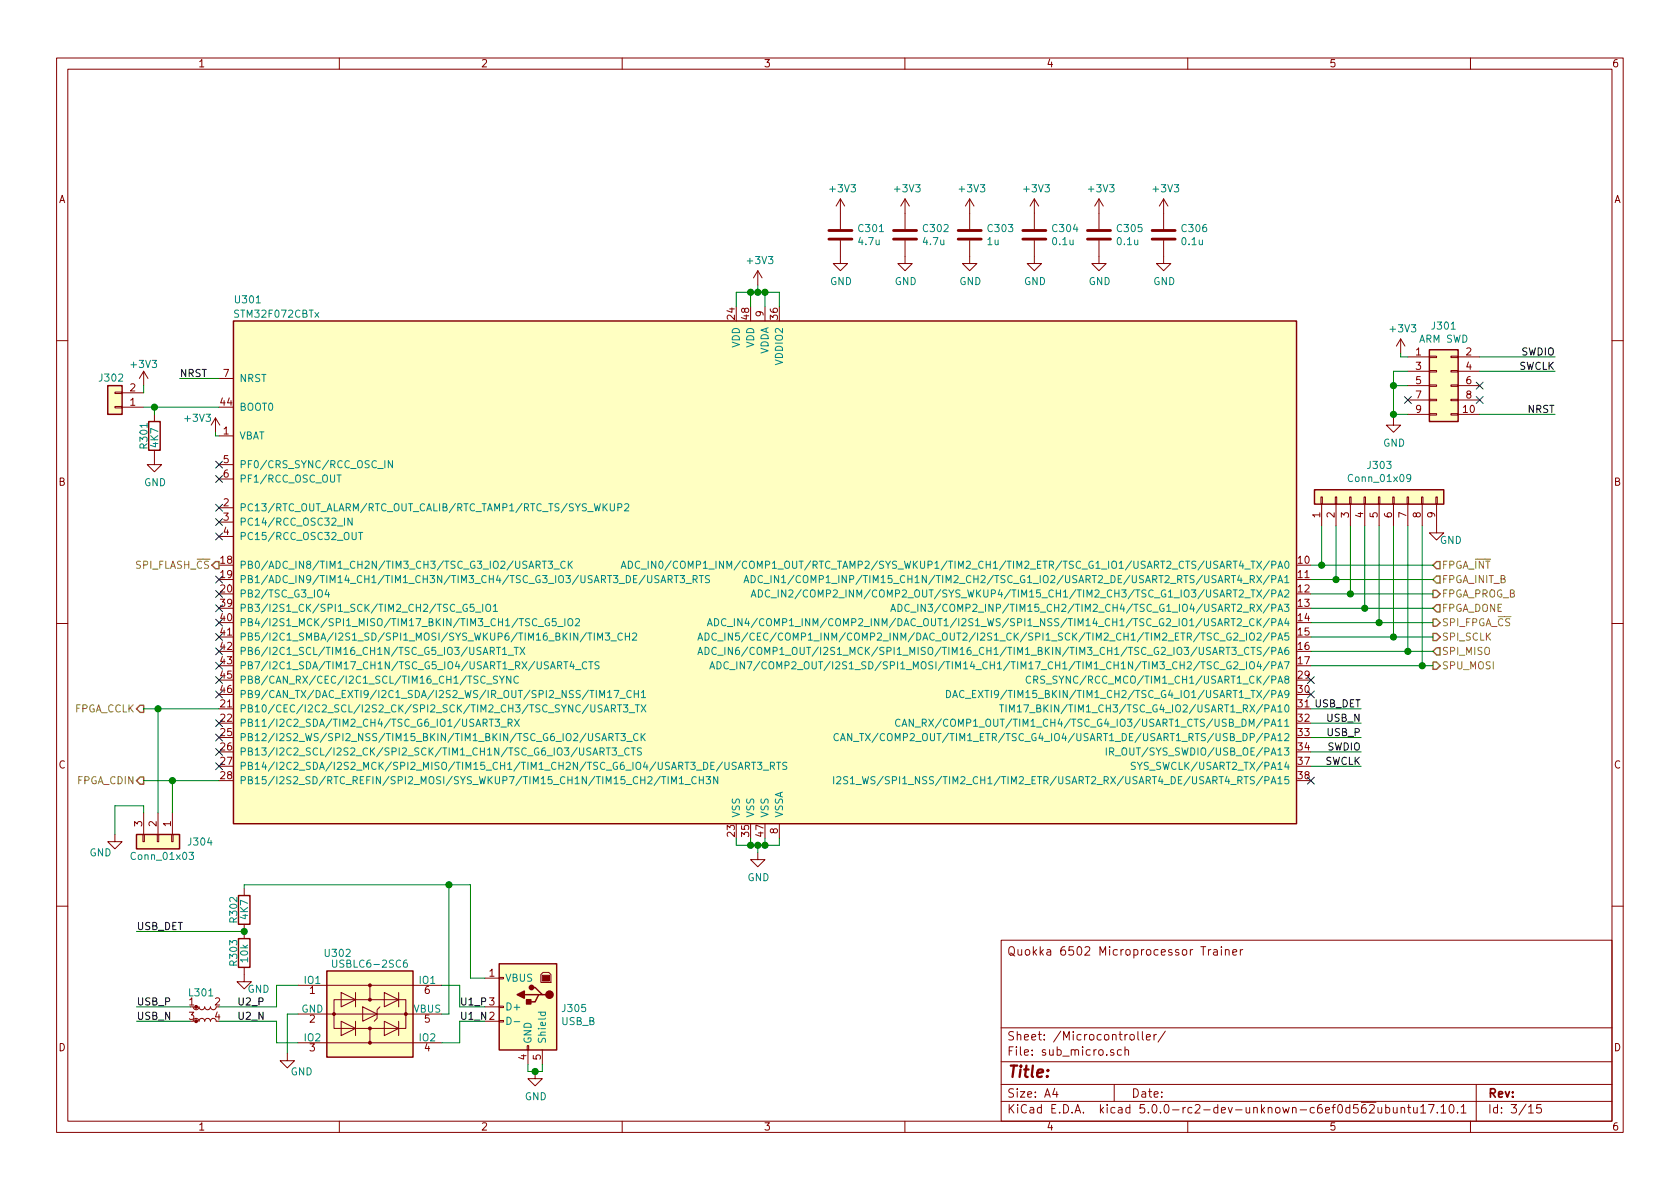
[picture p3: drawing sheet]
EESchema Schematic File Version 4
LIBS:quokka-cache
EELAYER 26 0
EELAYER END
$Descr A4 11693 8268
encoding utf-8
Sheet 3 15
Title ""
Date ""
Rev ""
Comp ""
Comment1 ""
Comment2 ""
Comment3 ""
Comment4 "Quokka 6502 Microprocessor Trainer"
$EndDescr
$Comp
L MCU_ST_STM32:STM32F072CBTx U301
U 1 1
P 5325 4025
F 0 "U301" H 1725 5975 50  0000 C CNN
F 1 "STM32F072CBTx" H 1925 5875 50  0000 C CNN
F 2 "Package_QFP:LQFP-48_7x7mm_P0.5mm" H 9025 5800 50  0001 R TNN
F 3 "http://www.st.com/st-web-ui/static/active/en/resource/technical/document/datasheet/DM00090510.pdf" H 5325 4025 50  0001 C CNN
	1    5325 4025
	1    0    0    -1  
$EndComp
$Comp
L Connector_Specialized:USB_B J305
U 1 1
P 3675 7000
F 0 "J305" H 3446 6991 50  0000 R CNN
F 1 "USB_B" H 3446 6900 50  0000 R CNN
F 2 "quokka:UE27BCX4" H 3825 6950 50  0001 C CNN
F 3 "" H 3825 6950 50  0001 C CNN
	1    3675 7000
	-1   0    0    -1  
$EndComp
Text HLabel 9975 4425 2    50   Output ~ 0
SPI_SCLK
Text HLabel 9975 4625 2    50   Output ~ 0
SPU_MOSI
Text HLabel 9975 4525 2    50   Input ~ 0
SPI_MISO
Text HLabel 9975 4325 2    50   Output ~ 0
SPI_FPGA_~CS
Text HLabel 9975 3925 2    50   Input ~ 0
FPGA_~INT
Text Label 9475 5025 2    50   ~ 0
USB_N
Wire Wire Line
	9125 5025 9475 5025
Wire Wire Line
	9125 5125 9475 5125
Text Label 9475 5125 2    50   ~ 0
USB_P
Text Label 950  7100 0    50   ~ 0
USB_N
Text Label 950  7000 0    50   ~ 0
USB_P
$Comp
L power:GND #PWR0324
U 1 1
P 3725 7450
F 0 "#PWR0324" H 3725 7200 50  0001 C CNN
F 1 "GND" H 3730 7277 50  0000 C CNN
F 2 "" H 3725 7450 50  0001 C CNN
F 3 "" H 3725 7450 50  0001 C CNN
	1    3725 7450
	1    0    0    -1  
$EndComp
Wire Wire Line
	3675 7400 3675 7450
Wire Wire Line
	3675 7450 3725 7450
Wire Wire Line
	3725 7450 3775 7450
Wire Wire Line
	3775 7450 3775 7400
Connection ~ 3725 7450
Wire Wire Line
	5275 1975 5275 2025
Wire Wire Line
	5125 2025 5125 2125
Wire Wire Line
	5225 2125 5225 2025
Wire Wire Line
	5125 2025 5225 2025
Connection ~ 5225 2025
Wire Wire Line
	5225 2025 5275 2025
Wire Wire Line
	5275 2025 5325 2025
Wire Wire Line
	5325 2025 5325 2125
Connection ~ 5275 2025
Wire Wire Line
	5325 2025 5425 2025
Wire Wire Line
	5425 2025 5425 2125
Connection ~ 5325 2025
$Comp
L power:GND #PWR0321
U 1 1
P 5275 5925
F 0 "#PWR0321" H 5275 5675 50  0001 C CNN
F 1 "GND" H 5280 5752 50  0000 C CNN
F 2 "" H 5275 5925 50  0001 C CNN
F 3 "" H 5275 5925 50  0001 C CNN
	1    5275 5925
	1    0    0    -1  
$EndComp
Wire Wire Line
	5275 5925 5275 5875
Wire Wire Line
	5275 5875 5225 5875
Wire Wire Line
	5125 5875 5125 5825
Wire Wire Line
	5225 5825 5225 5875
Connection ~ 5225 5875
Wire Wire Line
	5225 5875 5125 5875
Wire Wire Line
	5325 5825 5325 5875
Wire Wire Line
	5325 5875 5275 5875
Connection ~ 5275 5875
Wire Wire Line
	5425 5825 5425 5875
Wire Wire Line
	5425 5875 5325 5875
Connection ~ 5325 5875
Text HLabel 1000 4925 0    50   Output ~ 0
FPGA_CCLK
Text HLabel 1000 5425 0    50   Output ~ 0
FPGA_CDIN
Text HLabel 9975 4225 2    50   Input ~ 0
FPGA_DONE
Text HLabel 9975 4125 2    50   Output ~ 0
FPGA_PROG_B
Text HLabel 9975 4025 2    50   Input ~ 0
FPGA_INIT_B
$Comp
L Device:L_Coupled_Small L301
U 1 1
P 1425 7050
F 0 "L301" H 1400 7200 50  0000 C CNN
F 1 "USB Choke" H 1425 7200 50  0001 C CNN
F 2 "quokka:DLW21H" H 1425 7050 50  0001 C CNN
F 3 "~" H 1425 7050 50  0001 C CNN
	1    1425 7050
	1    0    0    -1  
$EndComp
$Comp
L Device:R R303
U 1 1
P 1700 6625
F 0 "R303" V 1625 6525 50  0000 L CNN
F 1 "10k" V 1700 6550 50  0000 L CNN
F 2 "Resistor_SMD:R_0603_1608Metric" V 1630 6625 50  0001 C CNN
F 3 "~" H 1700 6625 50  0001 C CNN
	1    1700 6625
	1    0    0    -1  
$EndComp
$Comp
L Device:R R302
U 1 1
P 1700 6325
F 0 "R302" V 1625 6225 50  0000 L CNN
F 1 "4K7" V 1700 6250 50  0000 L CNN
F 2 "Resistor_SMD:R_0603_1608Metric" V 1630 6325 50  0001 C CNN
F 3 "~" H 1700 6325 50  0001 C CNN
	1    1700 6325
	1    0    0    -1  
$EndComp
Wire Wire Line
	3375 6800 3275 6800
Wire Wire Line
	3275 6800 3275 6150
Wire Wire Line
	3275 6150 3125 6150
Wire Wire Line
	1700 6150 1700 6175
$Comp
L power:GND #PWR0322
U 1 1
P 1700 6775
F 0 "#PWR0322" H 1700 6525 50  0001 C CNN
F 1 "GND" H 1800 6675 50  0000 C CNN
F 2 "" H 1700 6775 50  0001 C CNN
F 3 "" H 1700 6775 50  0001 C CNN
	1    1700 6775
	1    0    0    -1  
$EndComp
Wire Wire Line
	1700 6475 950  6475
Connection ~ 1700 6475
Text Label 950  6475 0    50   ~ 0
USB_DET
Wire Wire Line
	9125 4925 9475 4925
Text Label 9475 4925 2    50   ~ 0
USB_DET
$Comp
L quokka:USBLC6-2SC6 U302
U 1 1
P 2575 7050
F 0 "U302" H 2350 7475 50  0000 C CNN
F 1 "USBLC6-2SC6" H 2575 7400 50  0000 C CNN
F 2 "Package_TO_SOT_SMD:SOT-23-6" H 2575 7600 50  0001 C CNN
F 3 "http://www2.st.com/resource/en/datasheet/CD00050750.pdf" V 2925 6850 50  0001 C CNN
	1    2575 7050
	1    0    0    -1  
$EndComp
Wire Wire Line
	3075 6850 3200 6850
Wire Wire Line
	3200 6850 3200 7000
Wire Wire Line
	3200 7000 3375 7000
Wire Wire Line
	3375 7100 3200 7100
Wire Wire Line
	3200 7250 3075 7250
Wire Wire Line
	3075 7050 3125 7050
Wire Wire Line
	3125 7050 3125 6150
Connection ~ 3125 6150
Wire Wire Line
	3125 6150 1700 6150
Wire Wire Line
	2075 6850 1925 6850
Wire Wire Line
	1925 6850 1925 7000
Wire Wire Line
	2075 7250 1925 7250
Wire Wire Line
	1925 7250 1925 7100
Wire Wire Line
	1525 7100 1925 7100
Wire Wire Line
	1525 7000 1925 7000
Wire Wire Line
	3200 7100 3200 7250
Wire Wire Line
	2075 7050 2000 7050
Wire Wire Line
	2000 7050 2000 7325
$Comp
L power:GND #PWR0323
U 1 1
P 2000 7325
F 0 "#PWR0323" H 2000 7075 50  0001 C CNN
F 1 "GND" H 2100 7200 50  0000 C CNN
F 2 "" H 2000 7325 50  0001 C CNN
F 3 "" H 2000 7325 50  0001 C CNN
	1    2000 7325
	1    0    0    -1  
$EndComp
$Comp
L power:+3V3 #PWR0313
U 1 1
P 5275 1975
F 0 "#PWR0313" H 5275 1825 50  0001 C CNN
F 1 "+3V3" H 5290 2148 50  0000 C CNN
F 2 "" H 5275 1975 50  0001 C CNN
F 3 "" H 5275 1975 50  0001 C CNN
	1    5275 1975
	1    0    0    -1  
$EndComp
$Comp
L power:+3V3 #PWR0317
U 1 1
P 1500 3000
F 0 "#PWR0317" H 1500 2850 50  0001 C CNN
F 1 "+3V3" H 1375 3100 50  0000 C CNN
F 2 "" H 1500 3000 50  0001 C CNN
F 3 "" H 1500 3000 50  0001 C CNN
	1    1500 3000
	1    0    0    -1  
$EndComp
Wire Wire Line
	1500 3000 1500 3025
Wire Wire Line
	1500 3025 1525 3025
$Comp
L power:GND #PWR0312
U 1 1
P 8100 1775
F 0 "#PWR0312" H 8100 1525 50  0001 C CNN
F 1 "GND" H 8105 1602 50  0000 C CNN
F 2 "" H 8100 1775 50  0001 C CNN
F 3 "" H 8100 1775 50  0001 C CNN
	1    8100 1775
	1    0    0    -1  
$EndComp
$Comp
L Device:C C305
U 1 1
P 7650 1625
F 0 "C305" H 7765 1671 50  0000 L CNN
F 1 "0.1u" H 7765 1580 50  0000 L CNN
F 2 "Capacitor_SMD:C_0603_1608Metric" H 7688 1475 50  0001 C CNN
F 3 "~" H 7650 1625 50  0001 C CNN
	1    7650 1625
	1    0    0    -1  
$EndComp
$Comp
L power:+3V3 #PWR0305
U 1 1
P 7650 1475
F 0 "#PWR0305" H 7650 1325 50  0001 C CNN
F 1 "+3V3" H 7665 1648 50  0000 C CNN
F 2 "" H 7650 1475 50  0001 C CNN
F 3 "" H 7650 1475 50  0001 C CNN
	1    7650 1475
	1    0    0    -1  
$EndComp
$Comp
L power:GND #PWR0311
U 1 1
P 7650 1775
F 0 "#PWR0311" H 7650 1525 50  0001 C CNN
F 1 "GND" H 7655 1602 50  0000 C CNN
F 2 "" H 7650 1775 50  0001 C CNN
F 3 "" H 7650 1775 50  0001 C CNN
	1    7650 1775
	1    0    0    -1  
$EndComp
$Comp
L Device:C C304
U 1 1
P 7200 1625
F 0 "C304" H 7315 1671 50  0000 L CNN
F 1 "0.1u" H 7315 1580 50  0000 L CNN
F 2 "Capacitor_SMD:C_0603_1608Metric" H 7238 1475 50  0001 C CNN
F 3 "~" H 7200 1625 50  0001 C CNN
	1    7200 1625
	1    0    0    -1  
$EndComp
$Comp
L power:+3V3 #PWR0304
U 1 1
P 7200 1475
F 0 "#PWR0304" H 7200 1325 50  0001 C CNN
F 1 "+3V3" H 7215 1648 50  0000 C CNN
F 2 "" H 7200 1475 50  0001 C CNN
F 3 "" H 7200 1475 50  0001 C CNN
	1    7200 1475
	1    0    0    -1  
$EndComp
$Comp
L power:GND #PWR0310
U 1 1
P 7200 1775
F 0 "#PWR0310" H 7200 1525 50  0001 C CNN
F 1 "GND" H 7205 1602 50  0000 C CNN
F 2 "" H 7200 1775 50  0001 C CNN
F 3 "" H 7200 1775 50  0001 C CNN
	1    7200 1775
	1    0    0    -1  
$EndComp
$Comp
L Device:C C302
U 1 1
P 6300 1625
F 0 "C302" H 6415 1671 50  0000 L CNN
F 1 "4.7u" H 6415 1580 50  0000 L CNN
F 2 "Capacitor_SMD:C_0603_1608Metric" H 6338 1475 50  0001 C CNN
F 3 "~" H 6300 1625 50  0001 C CNN
	1    6300 1625
	1    0    0    -1  
$EndComp
$Comp
L power:+3V3 #PWR0302
U 1 1
P 6300 1475
F 0 "#PWR0302" H 6300 1325 50  0001 C CNN
F 1 "+3V3" H 6315 1648 50  0000 C CNN
F 2 "" H 6300 1475 50  0001 C CNN
F 3 "" H 6300 1475 50  0001 C CNN
	1    6300 1475
	1    0    0    -1  
$EndComp
$Comp
L power:GND #PWR0308
U 1 1
P 6300 1775
F 0 "#PWR0308" H 6300 1525 50  0001 C CNN
F 1 "GND" H 6305 1602 50  0000 C CNN
F 2 "" H 6300 1775 50  0001 C CNN
F 3 "" H 6300 1775 50  0001 C CNN
	1    6300 1775
	1    0    0    -1  
$EndComp
$Comp
L Device:C C303
U 1 1
P 6750 1625
F 0 "C303" H 6865 1671 50  0000 L CNN
F 1 "1u" H 6865 1580 50  0000 L CNN
F 2 "Capacitor_SMD:C_0603_1608Metric" H 6788 1475 50  0001 C CNN
F 3 "~" H 6750 1625 50  0001 C CNN
	1    6750 1625
	1    0    0    -1  
$EndComp
$Comp
L power:+3V3 #PWR0303
U 1 1
P 6750 1475
F 0 "#PWR0303" H 6750 1325 50  0001 C CNN
F 1 "+3V3" H 6765 1648 50  0000 C CNN
F 2 "" H 6750 1475 50  0001 C CNN
F 3 "" H 6750 1475 50  0001 C CNN
	1    6750 1475
	1    0    0    -1  
$EndComp
$Comp
L power:GND #PWR0309
U 1 1
P 6750 1775
F 0 "#PWR0309" H 6750 1525 50  0001 C CNN
F 1 "GND" H 6755 1602 50  0000 C CNN
F 2 "" H 6750 1775 50  0001 C CNN
F 3 "" H 6750 1775 50  0001 C CNN
	1    6750 1775
	1    0    0    -1  
$EndComp
$Comp
L Device:C C306
U 1 1
P 8100 1625
F 0 "C306" H 8215 1671 50  0000 L CNN
F 1 "0.1u" H 8215 1580 50  0000 L CNN
F 2 "Capacitor_SMD:C_0603_1608Metric" H 8138 1475 50  0001 C CNN
F 3 "~" H 8100 1625 50  0001 C CNN
	1    8100 1625
	1    0    0    -1  
$EndComp
$Comp
L power:+3V3 #PWR0306
U 1 1
P 8100 1475
F 0 "#PWR0306" H 8100 1325 50  0001 C CNN
F 1 "+3V3" H 8115 1648 50  0000 C CNN
F 2 "" H 8100 1475 50  0001 C CNN
F 3 "" H 8100 1475 50  0001 C CNN
	1    8100 1475
	1    0    0    -1  
$EndComp
$Comp
L Device:C C301
U 1 1
P 5850 1625
F 0 "C301" H 5965 1671 50  0000 L CNN
F 1 "4.7u" H 5965 1580 50  0000 L CNN
F 2 "Capacitor_SMD:C_0603_1608Metric" H 5888 1475 50  0001 C CNN
F 3 "~" H 5850 1625 50  0001 C CNN
	1    5850 1625
	1    0    0    -1  
$EndComp
$Comp
L power:+3V3 #PWR0301
U 1 1
P 5850 1475
F 0 "#PWR0301" H 5850 1325 50  0001 C CNN
F 1 "+3V3" H 5865 1648 50  0000 C CNN
F 2 "" H 5850 1475 50  0001 C CNN
F 3 "" H 5850 1475 50  0001 C CNN
	1    5850 1475
	1    0    0    -1  
$EndComp
$Comp
L power:GND #PWR0307
U 1 1
P 5850 1775
F 0 "#PWR0307" H 5850 1525 50  0001 C CNN
F 1 "GND" H 5855 1602 50  0000 C CNN
F 2 "" H 5850 1775 50  0001 C CNN
F 3 "" H 5850 1775 50  0001 C CNN
	1    5850 1775
	1    0    0    -1  
$EndComp
$Comp
L Connector_Generic:Conn_01x02 J302
U 1 1
P 800 2825
F 0 "J302" H 825 2625 50  0000 C CNN
F 1 "Conn_01x02" H 720 2591 50  0001 C CNN
F 2 "Connector_PinHeader_2.54mm:PinHeader_1x02_P2.54mm_Vertical" H 800 2825 50  0001 C CNN
F 3 "~" H 800 2825 50  0001 C CNN
	1    800  2825
	-1   0    0    1   
$EndComp
$Comp
L power:+3V3 #PWR0315
U 1 1
P 1000 2675
F 0 "#PWR0315" H 1000 2525 50  0001 C CNN
F 1 "+3V3" H 1000 2825 50  0000 C CNN
F 2 "" H 1000 2675 50  0001 C CNN
F 3 "" H 1000 2675 50  0001 C CNN
	1    1000 2675
	1    0    0    -1  
$EndComp
Wire Wire Line
	1000 2725 1000 2675
$Comp
L Device:R R301
U 1 1
P 1075 3025
F 0 "R301" V 1000 2925 50  0000 L CNN
F 1 "4K7" V 1075 2935 50  0000 L CNN
F 2 "Resistor_SMD:R_0603_1608Metric" V 1005 3025 50  0001 C CNN
F 3 "~" H 1075 3025 50  0001 C CNN
	1    1075 3025
	1    0    0    -1  
$EndComp
$Comp
L power:GND #PWR0318
U 1 1
P 1075 3175
F 0 "#PWR0318" H 1075 2925 50  0001 C CNN
F 1 "GND" H 1080 3002 50  0000 C CNN
F 2 "" H 1075 3175 50  0001 C CNN
F 3 "" H 1075 3175 50  0001 C CNN
	1    1075 3175
	1    0    0    -1  
$EndComp
Wire Wire Line
	1075 2875 1075 2825
Connection ~ 1075 2825
Wire Wire Line
	1075 2825 1000 2825
Wire Wire Line
	9125 5225 9475 5225
Wire Wire Line
	9125 5325 9475 5325
Text Label 9475 5325 2    50   ~ 0
SWCLK
Text Label 9475 5225 2    50   ~ 0
SWDIO
$Comp
L Connector_Generic:Conn_02x05_Odd_Even J301
U 1 1
P 10000 2675
F 0 "J301" H 10050 3092 50  0000 C CNN
F 1 "ARM SWD" H 10050 3001 50  0000 C CNN
F 2 "Connector_PinHeader_1.27mm:PinHeader_2x05_P1.27mm_Vertical_SMD" H 10000 2675 50  0001 C CNN
F 3 "~" H 10000 2675 50  0001 C CNN
	1    10000 2675
	1    0    0    -1  
$EndComp
Wire Wire Line
	1525 2625 1250 2625
Text Label 1250 2625 0    50   ~ 0
NRST
Text Label 10825 2575 2    50   ~ 0
SWCLK
Text Label 10825 2475 2    50   ~ 0
SWDIO
Text Label 10825 2875 2    50   ~ 0
NRST
NoConn ~ 10300 2775
NoConn ~ 10300 2675
NoConn ~ 9800 2775
$Comp
L power:+3V3 #PWR0314
U 1 1
P 9750 2450
F 0 "#PWR0314" H 9750 2300 50  0001 C CNN
F 1 "+3V3" H 9765 2623 50  0000 C CNN
F 2 "" H 9750 2450 50  0001 C CNN
F 3 "" H 9750 2450 50  0001 C CNN
	1    9750 2450
	1    0    0    -1  
$EndComp
Wire Wire Line
	9750 2450 9750 2475
Wire Wire Line
	9750 2475 9800 2475
$Comp
L power:GND #PWR0316
U 1 1
P 9700 2900
F 0 "#PWR0316" H 9700 2650 50  0001 C CNN
F 1 "GND" H 9705 2727 50  0000 C CNN
F 2 "" H 9700 2900 50  0001 C CNN
F 3 "" H 9700 2900 50  0001 C CNN
	1    9700 2900
	1    0    0    -1  
$EndComp
Wire Wire Line
	9800 2875 9700 2875
Wire Wire Line
	9700 2875 9700 2900
Wire Wire Line
	9700 2875 9700 2675
Wire Wire Line
	9700 2675 9800 2675
Connection ~ 9700 2875
Wire Wire Line
	9800 2575 9700 2575
Wire Wire Line
	9700 2575 9700 2675
Connection ~ 9700 2675
NoConn ~ 1525 3225
NoConn ~ 1525 3325
NoConn ~ 1525 3525
NoConn ~ 1525 3625
NoConn ~ 1525 3725
NoConn ~ 1525 4025
NoConn ~ 1525 4125
NoConn ~ 1525 4225
NoConn ~ 1525 4325
NoConn ~ 1525 4425
NoConn ~ 1525 4525
NoConn ~ 1525 4625
NoConn ~ 1525 4725
NoConn ~ 1525 4825
NoConn ~ 1525 5025
NoConn ~ 1525 5125
NoConn ~ 1525 5225
NoConn ~ 1525 5325
NoConn ~ 9125 4725
NoConn ~ 9125 4825
NoConn ~ 9125 5425
Wire Wire Line
	9125 3925 9200 3925
Wire Wire Line
	9975 4025 9300 4025
Wire Wire Line
	9125 4125 9400 4125
Wire Wire Line
	9975 4225 9500 4225
Wire Wire Line
	9125 4325 9600 4325
Wire Wire Line
	9975 4425 9700 4425
Wire Wire Line
	9125 4525 9800 4525
Wire Wire Line
	9975 4625 9900 4625
Wire Wire Line
	9200 3650 9200 3925
Connection ~ 9200 3925
Wire Wire Line
	9200 3925 9975 3925
Wire Wire Line
	9300 3650 9300 4025
Connection ~ 9300 4025
Wire Wire Line
	9300 4025 9125 4025
Wire Wire Line
	9400 3650 9400 4125
Connection ~ 9400 4125
Wire Wire Line
	9400 4125 9975 4125
Wire Wire Line
	9500 3650 9500 4225
Connection ~ 9500 4225
Wire Wire Line
	9500 4225 9125 4225
Wire Wire Line
	9600 3650 9600 4325
Connection ~ 9600 4325
Wire Wire Line
	9600 4325 9975 4325
Wire Wire Line
	9700 3650 9700 4425
Connection ~ 9700 4425
Wire Wire Line
	9700 4425 9125 4425
Wire Wire Line
	9800 3650 9800 4525
Connection ~ 9800 4525
Wire Wire Line
	9800 4525 9975 4525
Wire Wire Line
	9900 3650 9900 4625
Connection ~ 9900 4625
Wire Wire Line
	9900 4625 9125 4625
Wire Wire Line
	10300 2575 10825 2575
Wire Wire Line
	10300 2875 10825 2875
Wire Wire Line
	10300 2475 10825 2475
Wire Wire Line
	1075 2825 1525 2825
$Comp
L Connector_Generic:Conn_01x09 J303
U 1 1
P 9600 3450
F 0 "J303" V 9817 3446 50  0000 C CNN
F 1 "Conn_01x09" V 9726 3446 50  0000 C CNN
F 2 "Connector_PinHeader_2.54mm:PinHeader_1x09_P2.54mm_Vertical" H 9600 3450 50  0001 C CNN
F 3 "~" H 9600 3450 50  0001 C CNN
	1    9600 3450
	0    -1   -1   0   
$EndComp
$Comp
L power:GND #PWR0319
U 1 1
P 10000 3650
F 0 "#PWR0319" H 10000 3400 50  0001 C CNN
F 1 "GND" H 10100 3550 50  0000 C CNN
F 2 "" H 10000 3650 50  0001 C CNN
F 3 "" H 10000 3650 50  0001 C CNN
	1    10000 3650
	1    0    0    -1  
$EndComp
$Comp
L Connector_Generic:Conn_01x03 J304
U 1 1
P 1100 5850
F 0 "J304" V 1100 6050 50  0000 L CNN
F 1 "Conn_01x03" V 1200 5650 50  0000 L CNN
F 2 "Connector_PinHeader_2.54mm:PinHeader_1x03_P2.54mm_Vertical" H 1100 5850 50  0001 C CNN
F 3 "~" H 1100 5850 50  0001 C CNN
	1    1100 5850
	0    1    1    0   
$EndComp
Wire Wire Line
	1000 4925 1100 4925
Wire Wire Line
	1000 5425 1200 5425
Wire Wire Line
	1100 5650 1100 4925
Connection ~ 1100 4925
Wire Wire Line
	1100 4925 1525 4925
Wire Wire Line
	1200 5650 1200 5425
Connection ~ 1200 5425
Wire Wire Line
	1200 5425 1525 5425
$Comp
L power:GND #PWR0320
U 1 1
P 800 5800
F 0 "#PWR0320" H 800 5550 50  0001 C CNN
F 1 "GND" H 700 5675 50  0000 C CNN
F 2 "" H 800 5800 50  0001 C CNN
F 3 "" H 800 5800 50  0001 C CNN
	1    800  5800
	1    0    0    -1  
$EndComp
Wire Wire Line
	800  5800 800  5600
Wire Wire Line
	800  5600 1000 5600
Wire Wire Line
	1000 5600 1000 5650
Text HLabel 1525 3925 0    50   Output ~ 0
SPI_FLASH_~CS
Wire Wire Line
	950  7100 1325 7100
Wire Wire Line
	950  7000 1325 7000
Text Label 3200 7100 0    50   ~ 0
U1_N
Text Label 3200 7000 0    50   ~ 0
U1_P
Text Label 1650 7000 0    50   ~ 0
U2_P
Text Label 1650 7100 0    50   ~ 0
U2_N
$EndSCHEMATC
